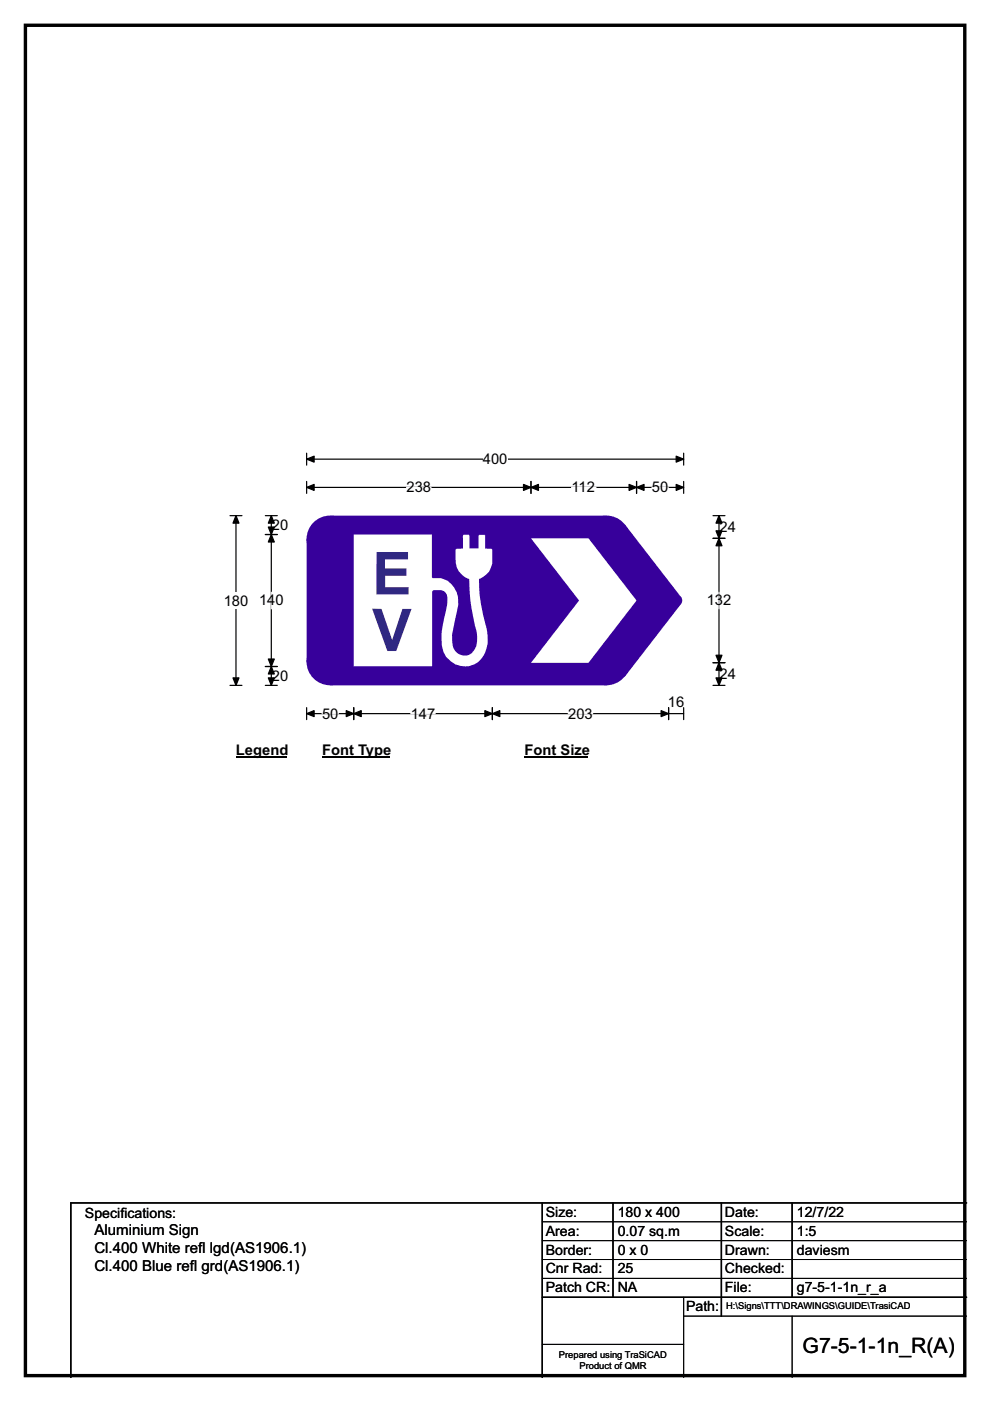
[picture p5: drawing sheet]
<svg xmlns="http://www.w3.org/2000/svg" width="210mm" height="297mm" viewBox="0 0 210 297" stroke-linecap="round" stroke-linejoin="round" font-family="sans-serif">
<path d="M5.4 5.4h199.2v286.3h-199.2z" fill="none" stroke="#000" stroke-width=".72"/>
<path d="M65 97.3h80M65 96.1v2.5M145 96.1v2.5" fill="none" stroke="#000" stroke-width=".25"/>
<g fill="#000" stroke="#000" stroke-width=".25">
<path d="M65 97.3l1.6-.6v1.3z" fill-rule="evenodd"/>
<path d="M143.4 96.7l1.6 .6-1.6 .7z" fill-rule="evenodd"/>
</g>
<path d="M102.4 95.6h5.2v3.5h-5.2z" fill="#fff"/>
<g fill="none" stroke="#000" stroke-width=".25">
<path d="M48.8 109.3h2.5M50.1 109.3v36M65 103.3h80M65 102.1v2.5M112.6 102.1v2.5M135 102.1v2.5M145 102.1v2.5M48.8 145.3h2.5M65 150v2.6M65 151.3h80M75 150v2.6M104.4 150v2.6"/>
<path d="M141.8 150v2.6M145 150v2.6"/>
</g>
<g fill="#000" stroke="#000" stroke-width=".25">
<path d="M50.1 109.3l.6 1.6h-1.3z" fill-rule="evenodd"/>
<path d="M65 103.3l1.6-.6v1.3z" fill-rule="evenodd"/>
<path d="M112.6 103.3l1.6-.6v1.3z" fill-rule="evenodd"/>
<path d="M111 102.7l1.6 .6-1.6 .7z" fill-rule="evenodd"/>
<path d="M133.4 102.7l1.6 .6-1.6 .7z" fill-rule="evenodd"/>
<path d="M135 103.3l1.6-.6v1.3z" fill-rule="evenodd"/>
<path d="M143.4 102.7l1.6 .6-1.6 .7z" fill-rule="evenodd"/>
<path d="M49.4 143.7h1.3l-.6 1.6z" fill-rule="evenodd"/>
<path d="M65 151.3l1.6-.6v1.2z" fill-rule="evenodd"/>
<path d="M75 151.3l1.6-.6v1.2z" fill-rule="evenodd"/>
<path d="M73.4 150.7l1.6 .6-1.6 .6z" fill-rule="evenodd"/>
<path d="M102.8 150.7l1.6 .6-1.6 .6z" fill-rule="evenodd"/>
<path d="M104.4 151.3l1.6-.6v1.2z" fill-rule="evenodd"/>
<path d="M140.2 150.7l1.6 .6-1.6 .6z" fill-rule="evenodd"/>
</g>
<path d="M86.2 103.3h5.2M121.2 103.3h5.2M138.3 103.3h3.4M68.3 151.3h3.5M87.1 151.3h5.2M120.5 151.3h5.2" fill="none" stroke="#fff" stroke-width=".25"/>
<path d="M47.4 125.6h5.3v3.5h-5.3z" fill="#fff"/>
<path d="M56.3 113.3h2.5M56.3 109.3h2.5M57.5 109.3v36M151.2 109.3h2.6M151.2 114.1h2.6M152.5 109.3v36M56.3 141.3h2.5M56.3 145.3h2.5M151.2 145.3h2.6M151.2 140.5h2.6" fill="none" stroke="#000" stroke-width=".25"/>
<g fill="#000" stroke="#000" stroke-width=".25">
<path d="M57.5 113.3l.7 1.6h-1.3z" fill-rule="evenodd"/>
<path d="M57.5 109.3l.7 1.6h-1.3z" fill-rule="evenodd"/>
<path d="M56.9 111.7h1.3l-.7 1.6z" fill-rule="evenodd"/>
<path d="M152.5 114.1l.6 1.6h-1.2z" fill-rule="evenodd"/>
<path d="M152.5 109.3l.6 1.6h-1.2z" fill-rule="evenodd"/>
<path d="M151.9 112.5h1.2l-.6 1.6z" fill-rule="evenodd"/>
<path d="M56.9 139.7h1.3l-.7 1.6z" fill-rule="evenodd"/>
<path d="M57.5 141.3l.7 1.6h-1.3z" fill-rule="evenodd"/>
<path d="M56.9 143.7h1.3l-.7 1.6z" fill-rule="evenodd"/>
<path d="M151.9 138.9h1.2l-.6 1.6z" fill-rule="evenodd"/>
<path d="M152.5 140.5l.6 1.6h-1.2z" fill-rule="evenodd"/>
<path d="M151.9 143.7h1.2l-.6 1.6z" fill-rule="evenodd"/>
</g>
<path d="M57.5 125.6v3.5M152.5 125.6v3.5" fill="none" stroke="#fff" stroke-width=".25"/>
<path d="M50.1 157.3h10.7v3.5h-10.7z" fill="#fff"/>
<path d="M50.1 160.6h10.7" fill="none" stroke="#000" stroke-width=".32"/>
<path d="M68.3 157.3h14.4v3.5h-14.4z" fill="#fff"/>
<path d="M68.3 160.6h14.4" fill="none" stroke="#000" stroke-width=".32"/>
<path d="M111.3 157.3h13.4v3.5h-13.4z" fill="#fff"/>
<path d="M111.3 160.6h13.4" fill="none" stroke="#000" stroke-width=".32"/>
<g fill="#fff">
<path d="M50.1 161.5h.8v3.5h-.8z"/>
<path d="M68.3 161.5h35.5v3.5h-35.5z"/>
<path d="M111.3 161.5h3.4v3.5h-3.4z"/>
</g>
<g fill="#37009b">
<path d="M65 114.3l5-5h58.6l4 2 11.9 15.4v1.2l-11.9 15.5-4 1.9h-58.6l-5-5z" fill-rule="evenodd"/>
<circle cx="70" cy="114.3" r="5"/>
<circle cx="70" cy="140.3" r="5"/>
<circle cx="128.6" cy="140.3" r="5"/>
<circle cx="143.7" cy="127.3" r="1"/>
<circle cx="128.6" cy="114.3" r="5"/>
</g>
<g fill="#fff">
<path d="M112.6 114.1h12.2l10.2 13.2-10.2 13.2h-12.2l10.2-13.2z" fill-rule="evenodd"/>
<path d="M75 113.3h16.6v9.1l.2 .2a4.8 4.8 0 0 1 5.4 5.7l-.6 2.9a12.4 12.4 0 0 0-.6 5.7 2.56 2.56 0 0 0 2.5 2.1 2.56 2.56 0 0 0 2.5-2 7.7 7.7 0 0 0-.3-4.5l-.3-1.4a36.4 36.4 0 0 1-.9-8.3 4.3 4.3 0 0 1-2.9-4v-2.3l.3-.2h1.3v-2.8l.2-.1h1l.2 .1v2.8h1.9v-2.7l.2-.2h1.1l.1 .2v2.7h1.3l.2 .2v3a4.1 4.1 0 0 1-2.8 3.2 36.6 36.6 0 0 0 1.6 10.7 6.9 6.9 0 0 1-1.8 7 5 5 0 0 1-5.4 .1 5 5 0 0 1-2.3-4.9 27 27 0 0 1 1.1-7.3 2.86 2.86 0 0 0-.7-3l-.5-.2h-1.5l-.4 .3v15.9h-16.7z" fill-rule="evenodd"/>
</g>
<g fill="#302882">
<path d="M79.9 117h6.6v1.6h-4.8v1.9h4.5v1.6h-4.5v2.4h5v1.5h-6.9z" fill-rule="evenodd"/>
<path d="M78.9 129.1h2l2.3 6.6 2.2-6.6h1.9l-3.3 8.9h-1.8z" fill-rule="evenodd"/>
</g>
<path d="M115 255v37M130 255v20M153 255v24M168 255v20M205 255h-190v37M115 275h90" fill="none" stroke="#000" stroke-width=".3"/>
<path d="M115 259h90M115 263h90M115 267h90M115 271h90M145 279h60M145 275v17M168 279v13M115 285h30" fill="none" stroke="#000" stroke-width=".21"/>
<text font-size="4.5" x="170.2" y="286.9">G7-5-1-1n_R(A)</text>
<g font-size="3.2">
<text x="20" y="261.9">Aluminium Sign</text>
<text x="20" y="265.8">Cl.400 White ref</text>
<text x="20" y="269.6">Cl.400 Blue ref</text>
<text x="40.3" y="269.6">l grd(AS1906.1)</text>
<text x="42" y="265.8">l lgd(AS1906.1)</text>
</g>
<g font-size="3.1">
<text x="102.4" y="98.4">400</text>
<text x="86.2" y="104.4">238</text>
<text x="121.2" y="104.4">112</text>
<text x="138.3" y="104.4">50</text>
<text x="57.7" y="112.4">20</text>
<text x="152.6" y="112.8">24</text>
<text x="47.4" y="128.4">180</text>
<text x="54.9" y="128.4">140</text>
<text x="149.9" y="128.4">132</text>
<text x="152.6" y="144">24</text>
<text x="57.7" y="144.4">20</text>
<text x="141.7" y="149.9">16</text>
<text x="68.3" y="152.4">50</text>
<text x="87.1" y="152.4">147</text>
<text x="120.5" y="152.4">203</text>
<text x="50.1" y="160.1">Legend</text>
<text x="68.3" y="160.1">Font Type</text>
<text x="111.3" y="160.1">Font Size</text>
</g>
<g font-size="3">
<text x="115.8" y="258">Size:</text>
<text x="131" y="258">180 x 400</text>
<text x="153.8" y="258">Date:</text>
<text x="169" y="258">12/7/22</text>
<text x="18" y="258.2">Specif</text>
<text x="25.5" y="258.2">ications:</text>
<text x="115.8" y="262">Area:</text>
<text x="131" y="262">0.07 sq.m</text>
<text x="153.8" y="262">Scale:</text>
<text x="169" y="262">1:5</text>
<text x="115.8" y="266">Border:</text>
<text x="115.8" y="270">Cnr Rad:</text>
<text x="131" y="266">0 x 0</text>
<text x="131" y="270">25</text>
<text x="153.8" y="266">Drawn:</text>
<text x="153.8" y="270">Checked:</text>
<text x="169" y="266">daviesm</text>
<text x="115.8" y="274">Patch CR:</text>
<text x="131" y="274">NA</text>
<text x="153.8" y="274">File:</text>
<text x="169" y="274">g7-5-1-1n_r_a</text>
<text x="145.5" y="278">Path:</text>
</g>
<g font-size="2">
<text x="154" y="277.6">H:\Signs\TTT\DRAWINGS\GUIDE\TrasiCAD</text>
<text x="118.5" y="287.8">Prepared using TraSiCAD</text>
<text x="122.9" y="290.2">Product of QMR</text>
</g>
</svg>
